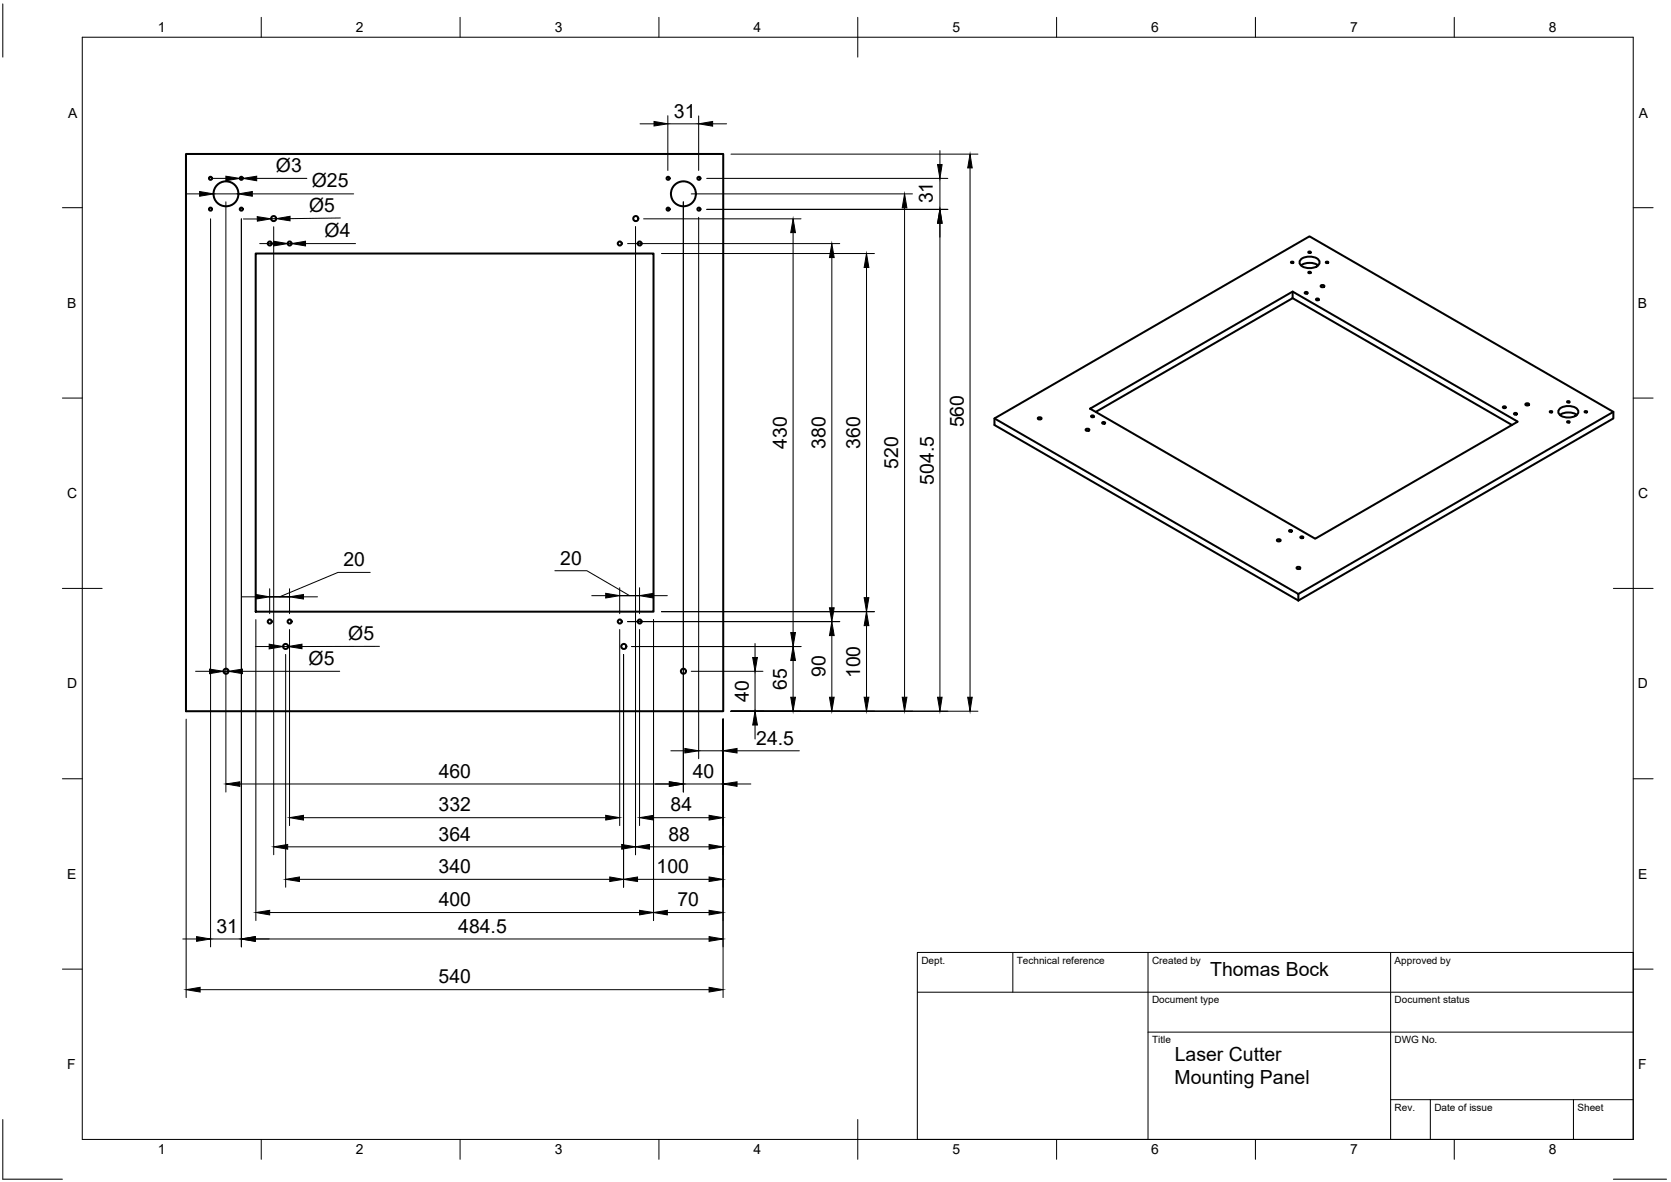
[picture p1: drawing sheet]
<svg xmlns="http://www.w3.org/2000/svg" width="420mm" height="297mm" viewBox="0 0 420 297" stroke-linecap="round" stroke-linejoin="round" font-family="sans-serif">
<!-- layer: MD_Visible -->
<g fill="none" stroke="#000" stroke-width=".51">
<path d="M46.8 38.7h135v140h-135zM64.3 63.7h100v90h-100zM324.7 65.8l.5 .1-.5 .2zM325 73.3v1.6l-49.5 28.6M325 74.9l55.2 31.9M327.1 65.2a3.5 3.5 0 0 1 4.6 .4 1.57 1.57 0 0 1-1.8 1.7 3 3 0 0 1-3.1-1v-.7zM327.2 66.7a4 4 0 0 1 4.2 0M328 73.5l.5-.1 .3 .2-.5 .2zM329 68.3l.6 .2-.6 .1zM329 63.2l.6 .2-.6 .1zM330.9 75.2l.5-.2 .3 .3-.5 .2zM332.2 71.7l.5-.1 .3 .4-.6 .2-.3-.2z"/>
<path d="M333.4 65.8l.6 .1-.6 .2zM250 105.2l76.5 44.1v1.6M250 105.2l79.3-45.8 76.4 44.1v1.7l-79.2 45.7-76.5-44.1zM261.1 104.9h.4l.4 .3-.6 .2-.4-.2zM273.1 107.8l.5-.1 .3 .4-.6 .2-.3-.2zM274.1 102.7l50.9-29.4 56.6 32.7-50.9 29.4zM274.3 104.6l.5-.2 .3 .3-.5 .2zM277.1 106.2l.5-.2 .3 .3-.5 .2zM377.9 102.3l.5-.2 .2 .3-.4 .2zM380.7 103.9l.5-.1 .2 .2-.5 .2zM383.7 101.4l.4-.1 .4 .4-.6 .2-.4-.2zM389.7 103.3l.6 .2-.6 .1z"/>
<path d="M392.1 102.8a3.5 3.5 0 0 1 4.7 .3 1.57 1.57 0 0 1-1.8 1.8 3 3 0 0 1-3.1-1v-.8zM392.3 104.2a4 4 0 0 1 4.2 0M394.1 100.8l.6 .2-.6 .1zM394.1 105.9l.6 .1-.6 .2zM398.5 103.3l.6 .2-.6 .1zM405.7 103.5l-79.2 45.8M321.2 135.6l.5-.1 .3 .4-.6 .2-.3-.2zM324.1 133.4l.5-.2 .3 .3-.5 .1zM326.9 135l.5-.2 .3 .3-.5 .2zM326.1 142.5h.5l.4 .3-.6 .2-.4-.2z"/>
<circle cx="52.9" cy="44.8" r=".38"/>
<circle cx="52.9" cy="52.6" r=".38"/>
<circle cx="56.8" cy="48.7" r="3.1"/>
<circle cx="60.7" cy="52.6" r=".38"/>
<circle cx="60.7" cy="44.8" r=".38"/>
<circle cx="68.8" cy="54.9" r=".64"/>
<circle cx="159.9" cy="54.9" r=".64"/>
<circle cx="168" cy="52.6" r=".38"/>
<circle cx="168" cy="44.8" r=".38"/>
<circle cx="171.8" cy="48.7" r="3.1"/>
<circle cx="175.7" cy="44.8" r=".38"/>
<circle cx="175.7" cy="52.6" r=".38"/>
<circle cx="67.8" cy="61.2" r=".5"/>
<circle cx="72.8" cy="61.2" r=".5"/>
<circle cx="155.8" cy="61.2" r=".5"/>
<circle cx="160.8" cy="61.2" r=".5"/>
<circle cx="67.8" cy="156.2" r=".5"/>
<circle cx="72.8" cy="156.2" r=".5"/>
<circle cx="155.8" cy="156.2" r=".5"/>
<circle cx="160.8" cy="156.2" r=".5"/>
<circle cx="56.8" cy="168.7" r=".64"/>
<circle cx="71.8" cy="162.5" r=".64"/>
<circle cx="156.9" cy="162.5" r=".64"/>
<circle cx="171.8" cy="168.7" r=".64"/>
</g>
<!-- layer: BORDER -->
<g fill="none" stroke="#000" stroke-width=".25">
<path d="M.7 1v13.4M20.7 9.4h390v276.9h-390zM65.7 4.4v5M115.7 4.4v5M165.7 4.4v5M215.7 4.4v10M265.7 4.4v5M315.7 4.4v5M365.7 4.4v5M15.7 52.2h5M410.7 52.2h5M15.7 100h5"/>
<path d="M410.7 100h5M15.7 147.9h10M405.7 147.9h10M15.7 195.7h5M410.7 195.7h5M15.7 243.5h5M410.7 243.5h5M.7 281.3v15h15M65.7 286.3v5M115.7 286.3v5M165.7 286.3v5M215.7 281.3v10"/>
<path d="M265.7 286.3v5M315.7 286.3v5M365.7 286.3v5M405.7 296.3h13.3"/>
</g>
<!-- layer: TITLEBLOCK -->
<path d="M230.7 239.4h180v46.9h-180zM254.7 239.4v9.9M288.7 239.4v46.9M349.7 239.4v46.9M230.7 249.3h180M288.7 259.4h122M349.7 276.4h61M359.6 276.4v9.9M395.6 276.4v9.9" fill="none" stroke="#000" stroke-width=".25"/>
<!-- layer: 0 -->
<g fill="none" stroke="#000" stroke-width=".25">
<path d="M160.9 31.1h3.6M167.9 29.1v13.7M167.9 31.1h7.8M175.7 29.1v13.7M179.2 31.1h3.5M183.8 38.7h62.1M236.3 37.8v3.6M46.7 48.7h3.5M52.9 55v183M53.3 44.8h3.5M53.7 48.7h6.2M56.8 50.7v148.4"/>
<path d="M60.3 44.8h.8M60.7 55v183M61.2 55h3.5M63.4 48.7h25.5M64.5 44.8h12.7M68.8 57v157.8M69.5 54.9l-1.3 .1M85.6 54.8l-12.7 .1M159.8 57v157.8M161.8 55h39.6M171.8 50.7v148.4M173.8 48.7h55.6"/>
<path d="M175.7 54.6v136.1M177.7 52.6h60.6M177.7 44.8h60.6M199.4 58.5v100.5M227.4 52.2v123M236.3 44.8v7.8M236.3 56.1v119.1M243.9 42.2v133M65.3 61.2h3.5M72.3 61.2h1M76.8 61.2h12.6M157.8 61.2h53.3"/>
<path d="M166.3 63.7h53.6M209.2 64.7v88M217.9 67.2v83M60.8 150h3.5M64.3 155.7v75.7M67.8 148v6.2M72.8 150h-5h5M72.8 148v6.2M72.8 158.2v49.3M76.3 150h3.5M93.1 143.8h-8.1l-14.7 6.2M139.5 143.4h8.1l10.7 6.3"/>
<path d="M148.8 149.7h3.5M155.8 147.7v6.5M155.8 158.2v49.3M157.8 156.2h53.3M160.8 149.7h-5h5M160.8 147.7v6.5M160.8 158.2v49.3M164.3 149.7h3.5M164.3 155.7v75.7M166.3 153.7h53.6M209.2 159.7v15.5M217.9 157.2v18"/>
<path d="M49.2 168.7h3.5M56.2 168.7h1.2M60.9 168.7h24.5M64.2 162.5h3.5M71.2 162.5h1.2M71.8 164.5v58.5M95.4 162.4l-19.5 .1M156.8 164.5v58.5M158.8 162.5h42.6M173.8 168.7h18M183.8 178.7h62.1M189.9 161.7v3.5"/>
<path d="M189.9 168.7v10M199.4 166v9.2M46.8 180.7v70M60.3 197h108M168.7 188.7h3.5M171.8 197h10M175.7 188.7h6.1M181.8 180.7v70M185.3 197h3.5M185.3 188.7h15.7M189.9 182.2v3.5M72.3 212.8h84"/>
<path d="M76.3 205.5h76M163.3 212.8h15M164.3 205.5h14M46 236h3.4M52.9 236h7.8M64.2 236h114.1M67.8 229.3h93M75.3 221h78M160.3 221h18M167.8 229.3h10.5M50.3 248.7h128"/>
</g>
<g fill="#000" stroke="#000" stroke-width=".25">
<path d="M164.5 30.5l3.4 .6-3.4 .6zM175.7 31.1l3.5-.6v1.2zM50.2 48.1l3.5 .6-3.5 .6zM56.8 44.3l3.5 .5-3.5 .6zM59.9 48.7l3.5-.6v1.2zM61.1 44.8l3.4-.5v1.1zM64.7 54.4l3.5 .6-3.5 .6zM69.5 54.9l3.4-.5v1.1zM199.4 55l.6 3.5h-1.2zM227.4 48.7l.6 3.5h-1.1zM236.3 52.6l.6 3.5h-1.2zM235.7 41.4h1.2l-.6 3.4z"/>
<path d="M243.9 38.7l.6 3.5h-1.2zM68.8 60.6l3.5 .6-3.5 .6zM73.3 61.2l3.5-.6v1.2zM209.2 61.2l.5 3.5h-1.1zM217.9 63.7l.6 3.5h-1.2zM64.3 149.4l3.5 .6-3.5 .5zM72.8 150l3.5-.6v1.1zM152.3 149.1l3.5 .6-3.5 .6zM160.8 149.7l3.5-.6v1.2zM198.8 159h1.2l-.6 3.5zM209.2 156.2l.5 3.5h-1.1zM208.6 152.7h1.1l-.5 3.5z"/>
<path d="M217.9 153.7l.6 3.5h-1.2zM217.3 150.2h1.2l-.6 3.5zM52.7 168.1l3.5 .6-3.5 .6zM57.4 168.7l3.5-.6v1.2zM67.7 161.9l3.5 .6-3.5 .6zM72.4 162.5l3.5-.6v1.1zM189.3 165.2h1.1l-.5 3.5zM198.8 175.2h1.2l-.6 3.5zM199.4 162.5l.6 3.5h-1.2zM208.6 175.2h1.1l-.5 3.5zM217.3 175.2h1.2l-.6 3.5zM226.9 175.2h1.1l-.6 3.5z"/>
<path d="M235.7 175.2h1.2l-.6 3.5zM243.3 175.2h1.2l-.6 3.5zM56.8 197l3.5-.5v1.1zM168.3 196.5l3.5 .5-3.5 .6zM172.2 188.1l3.5 .6-3.5 .5zM181.8 197l3.5-.5v1.1zM181.8 188.7l3.5-.6v1.1zM189.9 178.7l.5 3.5h-1.1zM68.8 212.8l3.5-.6v1.2zM72.8 205.5l3.5-.6v1.2zM152.3 204.9l3.5 .6-3.5 .6zM156.3 212.2l3.5 .6-3.5 .6z"/>
<path d="M159.8 212.8l3.5-.6v1.2zM160.8 205.5l3.5-.6v1.2zM178.3 204.9l3.5 .6-3.5 .6zM178.3 212.2l3.5 .6-3.5 .6zM49.4 235.4l3.5 .6-3.5 .6zM60.7 236l3.5-.6v1.2zM64.3 229.3l3.5-.5v1.1zM71.8 221l3.5-.6v1.1zM153.3 220.4l3.5 .6-3.5 .5zM156.8 221l3.5-.6v1.1zM160.8 228.8l3.5 .5-3.5 .6zM164.3 229.3l3.5-.5v1.1z"/>
<path d="M178.3 220.4l3.5 .6-3.5 .5zM178.3 235.4l3.5 .6-3.5 .6zM178.3 228.8l3.5 .5-3.5 .6zM46.8 248.7l3.5-.6v1.2zM178.3 248.1l3.5 .6-3.5 .6z"/>
</g>
<g font-size="4.9">
<text x="169.4" y="29.5">31</text>
<text x="69.4" y="43.2">Ø3</text>
<text x="78.4" y="47.1">Ø25</text>
<text x="77.7" y="53.3" transform="rotate(-1 77.7 53.3)">Ø5</text>
<text x="234.5" y="51.1" transform="rotate(-90 234.5 51.1)">31</text>
<text x="81.6" y="59.6">Ø4</text>
<text x="242.3" y="107.4" transform="rotate(-90 242.3 107.4)">560</text>
<text x="197.9" y="112.7" transform="rotate(-90 197.9 112.7)">430</text>
<text x="207.6" y="112.8" transform="rotate(-90 207.6 112.8)">380</text>
<text x="216.3" y="112.8" transform="rotate(-90 216.3 112.8)">360</text>
<text x="225.9" y="117.8" transform="rotate(-90 225.9 117.8)">520</text>
<text x="234.8" y="121.8" transform="rotate(-90 234.8 121.8)">504.5</text>
<text x="86.3" y="142.3">20</text>
<text x="140.9" y="141.9">20</text>
<text x="87.6" y="160.8">Ø5</text>
<text x="77.6" y="167.1">Ø5</text>
<text x="197.9" y="173.3" transform="rotate(-90 197.9 173.3)">65</text>
<text x="207.6" y="170.2" transform="rotate(-90 207.6 170.2)">90</text>
<text x="216.3" y="170.4" transform="rotate(-90 216.3 170.4)">100</text>
<text x="188.3" y="176.4" transform="rotate(-90 188.3 176.4)">40</text>
<text x="190.1" y="187.1">24.5</text>
<text x="110.3" y="195.5">460</text>
<text x="174.2" y="195.5">40</text>
<text x="110.3" y="203.9">332</text>
<text x="168.6" y="203.9">84</text>
<text x="110.3" y="211.2">364</text>
<text x="168.1" y="211.2">88</text>
<text x="110.3" y="219.4">340</text>
<text x="165.1" y="219.4">100</text>
<text x="110.3" y="227.8">400</text>
<text x="170.3" y="227.8">70</text>
<text x="54.4" y="234.4">31</text>
<text x="115.2" y="234.4">484.5</text>
<text x="304.3" y="245.4">Thomas Bock</text>
<text x="110.3" y="247.1">540</text>
<text x="295.4" y="266.6">Laser Cutter</text>
<text x="295.3" y="272.5">Mounting Panel</text>
</g>
<g font-size="3.5">
<text x="39.7" y="8.1">1</text>
<text x="89.5" y="8.1">2</text>
<text x="139.5" y="8.1">3</text>
<text x="189.4" y="8.1">4</text>
<text x="239.5" y="8.1">5</text>
<text x="289.4" y="8.1">6</text>
<text x="339.5" y="8.1">7</text>
<text x="389.5" y="8.1">8</text>
<text x="17.1" y="29.5">A</text>
<text x="412.1" y="29.5">A</text>
<text x="16.9" y="77.3">B</text>
<text x="411.8" y="77.3">B</text>
<text x="16.9" y="125.2">C</text>
<text x="411.9" y="125.2">C</text>
<text x="16.9" y="173">D</text>
<text x="411.8" y="173">D</text>
<text x="16.9" y="220.9">E</text>
<text x="411.9" y="220.9">E</text>
<text x="16.9" y="268.7">F</text>
<text x="411.9" y="268.7">F</text>
<text x="39.7" y="290.1">1</text>
<text x="89.5" y="290.1">2</text>
<text x="139.5" y="290.1">3</text>
<text x="189.4" y="290.1">4</text>
<text x="239.5" y="290.1">5</text>
<text x="289.4" y="290.1">6</text>
<text x="339.5" y="290.1">7</text>
<text x="389.5" y="290.1">8</text>
</g>
<g font-size="2.5">
<text x="231.7" y="242.1">Dept.</text>
<text x="255.7" y="242.1">Technical reference</text>
<text x="289.7" y="242.1">Created by</text>
<text x="350.7" y="242.1">Approved by</text>
<text x="289.7" y="252.1">Document type</text>
<text x="350.7" y="252.1">Document status</text>
<text x="289.7" y="262.2">Title</text>
<text x="350.7" y="262.2">DWG No.</text>
<text x="350.7" y="279.1">Rev.</text>
<text x="360.7" y="279.1">Date of issue</text>
<text x="396.6" y="279.1">Sheet</text>
</g>
</svg>
